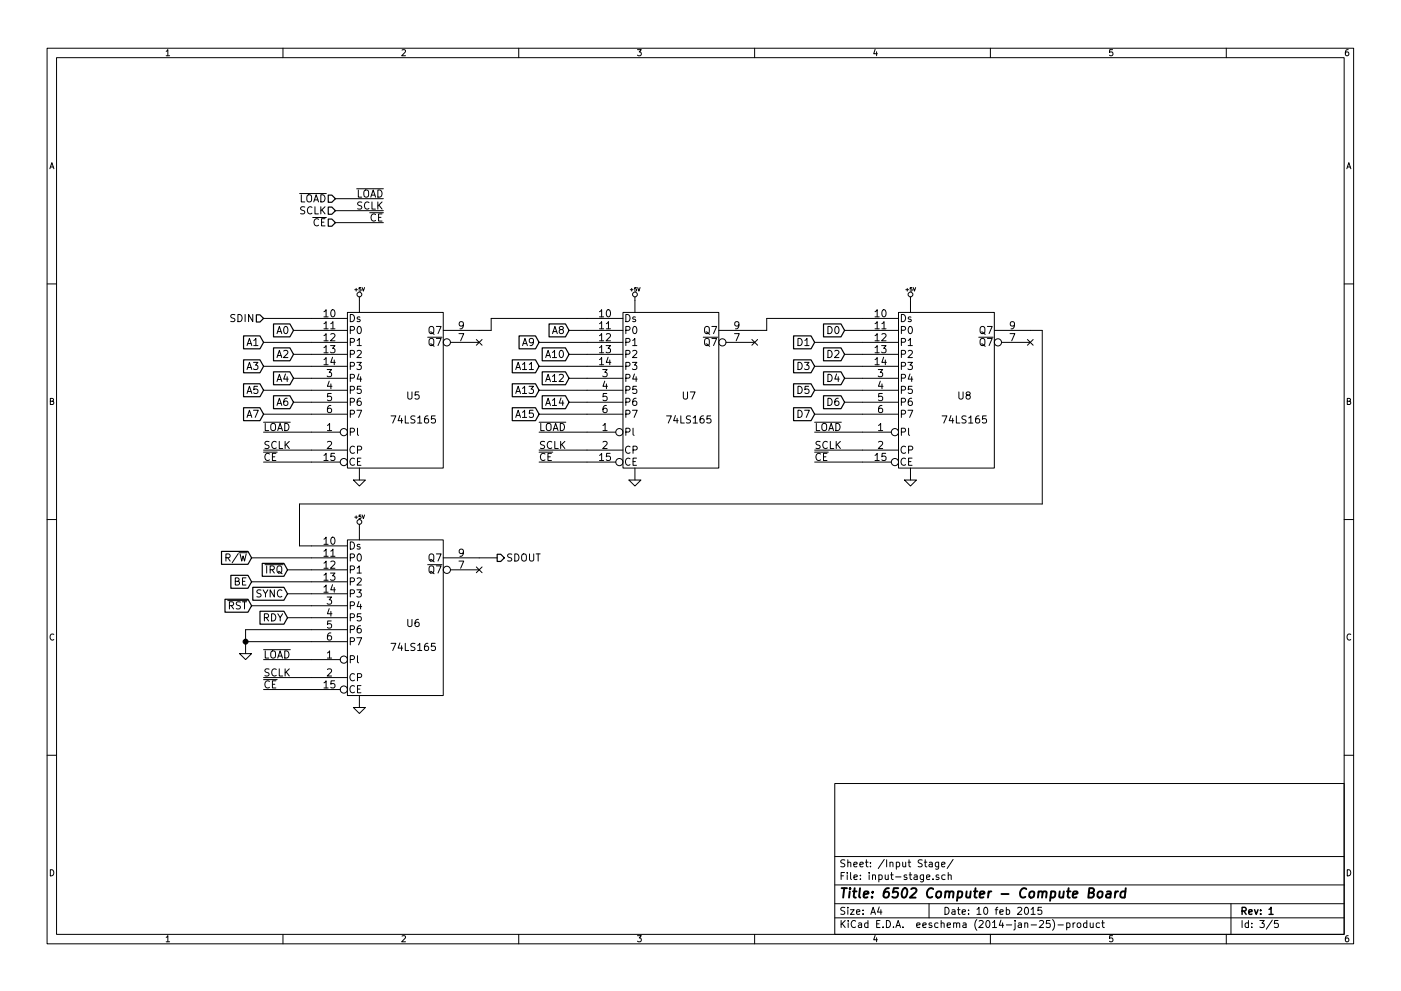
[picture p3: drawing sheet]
EESchema Schematic File Version 2
LIBS:power
LIBS:device
LIBS:transistors
LIBS:conn
LIBS:linear
LIBS:regul
LIBS:74xx
LIBS:cmos4000
LIBS:adc-dac
LIBS:memory
LIBS:xilinx
LIBS:special
LIBS:microcontrollers
LIBS:dsp
LIBS:microchip
LIBS:analog_switches
LIBS:motorola
LIBS:texas
LIBS:intel
LIBS:audio
LIBS:interface
LIBS:digital-audio
LIBS:philips
LIBS:display
LIBS:cypress
LIBS:siliconi
LIBS:opto
LIBS:atmel
LIBS:contrib
LIBS:valves
LIBS:IC_raspberry
LIBS:IHE
LIBS:w_logic
LIBS:monitor-board-cache
EELAYER 24 0
EELAYER END
$Descr A4 11693 8268
encoding utf-8
Sheet 3 5
Title "6502 Computer - Compute Board"
Date "10 feb 2015"
Rev "1"
Comp ""
Comment1 ""
Comment2 ""
Comment3 ""
Comment4 ""
$EndDescr
Text GLabel 2400 4950 0    60   Input ~ 0
SYNC
Text GLabel 2100 4650 0    60   Input ~ 0
R/~W
Text GLabel 2400 4750 0    60   Input ~ 0
~IRQ
Text GLabel 2100 4850 0    60   Input ~ 0
BE
Wire Wire Line
	2400 4950 2600 4950
Wire Wire Line
	2100 4650 2600 4650
Wire Wire Line
	2400 4750 2600 4750
Wire Wire Line
	2100 4850 2600 4850
Text GLabel 2100 5050 0    60   Input ~ 0
~RST
Wire Wire Line
	2100 5050 2600 5050
$Comp
L 74LS165 U7
U 1 1
P 5600 3250
F 0 "U7" H 5750 3200 60  0000 C CNN
F 1 "74LS165" H 5750 3000 60  0000 C CNN
F 2 "~" H 5600 3250 60  0000 C CNN
F 3 "~" H 5600 3250 60  0000 C CNN
	1    5600 3250
	1    0    0    -1  
$EndComp
$Comp
L 74LS165 U8
U 1 1
P 7900 3250
F 0 "U8" H 8050 3200 60  0000 C CNN
F 1 "74LS165" H 8050 3000 60  0000 C CNN
F 2 "~" H 7900 3250 60  0000 C CNN
F 3 "~" H 7900 3250 60  0000 C CNN
	1    7900 3250
	1    0    0    -1  
$EndComp
$Comp
L 74LS165 U5
U 1 1
P 3300 3250
F 0 "U5" H 3450 3200 60  0000 C CNN
F 1 "74LS165" H 3450 3000 60  0000 C CNN
F 2 "~" H 3300 3250 60  0000 C CNN
F 3 "~" H 3300 3250 60  0000 C CNN
	1    3300 3250
	1    0    0    -1  
$EndComp
Wire Wire Line
	4000 2750 4100 2750
Wire Wire Line
	4100 2750 4100 2650
Wire Wire Line
	4100 2650 4900 2650
Wire Wire Line
	6300 2750 6400 2750
Wire Wire Line
	6400 2750 6400 2650
Wire Wire Line
	6400 2650 7200 2650
NoConn ~ 4000 2850
NoConn ~ 6300 2850
NoConn ~ 8600 2850
Wire Wire Line
	4150 4650 4000 4650
Text Label 2200 3600 0    60   ~ 0
~LOAD
Wire Wire Line
	2200 3600 2600 3600
Text Label 2200 3750 0    60   ~ 0
SCLK
Wire Wire Line
	2200 3750 2600 3750
Text Label 2200 3850 0    60   ~ 0
~CE
Wire Wire Line
	2200 3850 2600 3850
$Comp
L GND #PWR32
U 1 1
P 3000 4000
F 0 "#PWR32" H 3000 4000 30  0001 C CNN
F 1 "GND" H 3000 3930 30  0001 C CNN
F 2 "" H 3000 4000 60  0000 C CNN
F 3 "" H 3000 4000 60  0000 C CNN
	1    3000 4000
	1    0    0    -1  
$EndComp
$Comp
L +5V #PWR31
U 1 1
P 3000 2500
F 0 "#PWR31" H 3000 2590 20  0001 C CNN
F 1 "+5V" H 3000 2590 30  0000 C CNN
F 2 "" H 3000 2500 60  0000 C CNN
F 3 "" H 3000 2500 60  0000 C CNN
	1    3000 2500
	1    0    0    -1  
$EndComp
$Comp
L +5V #PWR35
U 1 1
P 5300 2500
F 0 "#PWR35" H 5300 2590 20  0001 C CNN
F 1 "+5V" H 5300 2590 30  0000 C CNN
F 2 "" H 5300 2500 60  0000 C CNN
F 3 "" H 5300 2500 60  0000 C CNN
	1    5300 2500
	1    0    0    -1  
$EndComp
$Comp
L +5V #PWR37
U 1 1
P 7600 2500
F 0 "#PWR37" H 7600 2590 20  0001 C CNN
F 1 "+5V" H 7600 2590 30  0000 C CNN
F 2 "" H 7600 2500 60  0000 C CNN
F 3 "" H 7600 2500 60  0000 C CNN
	1    7600 2500
	1    0    0    -1  
$EndComp
$Comp
L GND #PWR36
U 1 1
P 5300 4000
F 0 "#PWR36" H 5300 4000 30  0001 C CNN
F 1 "GND" H 5300 3930 30  0001 C CNN
F 2 "" H 5300 4000 60  0000 C CNN
F 3 "" H 5300 4000 60  0000 C CNN
	1    5300 4000
	1    0    0    -1  
$EndComp
$Comp
L GND #PWR38
U 1 1
P 7600 4000
F 0 "#PWR38" H 7600 4000 30  0001 C CNN
F 1 "GND" H 7600 3930 30  0001 C CNN
F 2 "" H 7600 4000 60  0000 C CNN
F 3 "" H 7600 4000 60  0000 C CNN
	1    7600 4000
	1    0    0    -1  
$EndComp
Wire Wire Line
	7600 3900 7600 4000
Wire Wire Line
	5300 3900 5300 4000
Wire Wire Line
	3000 3900 3000 4000
Wire Wire Line
	3000 2500 3000 2600
Wire Wire Line
	5300 2500 5300 2600
Wire Wire Line
	7600 2500 7600 2600
$Comp
L 74LS165 U6
U 1 1
P 3300 5150
F 0 "U6" H 3450 5100 60  0000 C CNN
F 1 "74LS165" H 3450 4900 60  0000 C CNN
F 2 "~" H 3300 5150 60  0000 C CNN
F 3 "~" H 3300 5150 60  0000 C CNN
	1    3300 5150
	1    0    0    -1  
$EndComp
$Comp
L +5V #PWR33
U 1 1
P 3000 4400
F 0 "#PWR33" H 3000 4490 20  0001 C CNN
F 1 "+5V" H 3000 4490 30  0000 C CNN
F 2 "" H 3000 4400 60  0000 C CNN
F 3 "" H 3000 4400 60  0000 C CNN
	1    3000 4400
	1    0    0    -1  
$EndComp
$Comp
L GND #PWR34
U 1 1
P 3000 5900
F 0 "#PWR34" H 3000 5900 30  0001 C CNN
F 1 "GND" H 3000 5830 30  0001 C CNN
F 2 "" H 3000 5900 60  0000 C CNN
F 3 "" H 3000 5900 60  0000 C CNN
	1    3000 5900
	1    0    0    -1  
$EndComp
Wire Wire Line
	3000 5800 3000 5900
Wire Wire Line
	3000 4400 3000 4500
Wire Wire Line
	8600 2750 8700 2750
Wire Wire Line
	8700 2750 8700 4200
Wire Wire Line
	8700 4200 2500 4200
Wire Wire Line
	2500 4200 2500 4550
Wire Wire Line
	2500 4550 2600 4550
NoConn ~ 4000 4750
Text HLabel 2800 1850 0    60   Input ~ 0
~CE
Text HLabel 2200 2650 0    60   Input ~ 0
SDIN
Text HLabel 4150 4650 2    60   Output ~ 0
SDOUT
Wire Wire Line
	2200 2650 2600 2650
Text Label 4500 3600 0    60   ~ 0
~LOAD
Wire Wire Line
	4500 3600 4900 3600
Text Label 4500 3750 0    60   ~ 0
SCLK
Wire Wire Line
	4500 3750 4900 3750
Text Label 4500 3850 0    60   ~ 0
~CE
Wire Wire Line
	4500 3850 4900 3850
Text Label 6800 3600 0    60   ~ 0
~LOAD
Wire Wire Line
	6800 3600 7200 3600
Text Label 6800 3750 0    60   ~ 0
SCLK
Wire Wire Line
	6800 3750 7200 3750
Text Label 6800 3850 0    60   ~ 0
~CE
Wire Wire Line
	6800 3850 7200 3850
Text Label 2200 5500 0    60   ~ 0
~LOAD
Wire Wire Line
	2200 5500 2600 5500
Text Label 2200 5650 0    60   ~ 0
SCLK
Wire Wire Line
	2200 5650 2600 5650
Text Label 2200 5750 0    60   ~ 0
~CE
Wire Wire Line
	2200 5750 2600 5750
Text Label 3200 1650 2    60   ~ 0
~LOAD
Wire Wire Line
	3200 1650 2800 1650
Text Label 3200 1750 2    60   ~ 0
SCLK
Wire Wire Line
	3200 1750 2800 1750
Text Label 3200 1850 2    60   ~ 0
~CE
Wire Wire Line
	3200 1850 2800 1850
Text HLabel 2800 1750 0    60   Input ~ 0
SCLK
Text HLabel 2800 1650 0    60   Input ~ 0
~LOAD
Wire Wire Line
	7200 2750 7050 2750
Wire Wire Line
	6800 2850 7200 2850
Wire Wire Line
	7200 2950 7050 2950
Wire Wire Line
	6800 3050 7200 3050
Wire Wire Line
	7200 3150 7050 3150
Wire Wire Line
	6800 3250 7200 3250
Wire Wire Line
	7200 3350 7050 3350
Wire Wire Line
	6800 3450 7200 3450
Wire Wire Line
	2450 2750 2600 2750
Wire Wire Line
	2600 2850 2200 2850
Wire Wire Line
	2450 2950 2600 2950
Wire Wire Line
	2600 3050 2200 3050
Wire Wire Line
	2450 3150 2600 3150
Wire Wire Line
	2600 3250 2200 3250
Wire Wire Line
	2450 3350 2600 3350
Wire Wire Line
	2600 3450 2200 3450
Wire Wire Line
	4900 2850 4500 2850
Wire Wire Line
	4500 3250 4900 3250
Wire Wire Line
	4900 2750 4750 2750
Wire Wire Line
	4750 3150 4900 3150
Wire Wire Line
	4750 2950 4900 2950
Wire Wire Line
	4900 3050 4500 3050
Wire Wire Line
	4750 3350 4900 3350
Wire Wire Line
	4900 3450 4500 3450
Text GLabel 7050 2750 0    60   Input ~ 0
D0
Text GLabel 6800 2850 0    60   Input ~ 0
D1
Text GLabel 7050 2950 0    60   Input ~ 0
D2
Text GLabel 6800 3050 0    60   Input ~ 0
D3
Text GLabel 6800 3450 0    60   Input ~ 0
D7
Text GLabel 7050 3350 0    60   Input ~ 0
D6
Text GLabel 6800 3250 0    60   Input ~ 0
D5
Text GLabel 7050 3150 0    60   Input ~ 0
D4
Text GLabel 2200 3450 0    60   Input ~ 0
A7
Text GLabel 2450 3350 0    60   Input ~ 0
A6
Text GLabel 2200 3250 0    60   Input ~ 0
A5
Text GLabel 2450 3150 0    60   Input ~ 0
A4
Text GLabel 2200 3050 0    60   Input ~ 0
A3
Text GLabel 2450 2950 0    60   Input ~ 0
A2
Text GLabel 2200 2850 0    60   Input ~ 0
A1
Text GLabel 2450 2750 0    60   Input ~ 0
A0
Text GLabel 4500 3450 0    60   Input ~ 0
A15
Text GLabel 4750 3350 0    60   Input ~ 0
A14
Text GLabel 4500 3250 0    60   Input ~ 0
A13
Text GLabel 4750 3150 0    60   Input ~ 0
A12
Text GLabel 4500 3050 0    60   Input ~ 0
A11
Text GLabel 4750 2950 0    60   Input ~ 0
A10
Text GLabel 4500 2850 0    60   Input ~ 0
A9
Text GLabel 4750 2750 0    60   Input ~ 0
A8
Text GLabel 2400 5150 0    60   Input ~ 0
RDY
Wire Wire Line
	2400 5150 2600 5150
$Comp
L GND #PWR30
U 1 1
P 2050 5450
F 0 "#PWR30" H 2050 5450 30  0001 C CNN
F 1 "GND" H 2050 5380 30  0001 C CNN
F 2 "" H 2050 5450 60  0000 C CNN
F 3 "" H 2050 5450 60  0000 C CNN
	1    2050 5450
	1    0    0    -1  
$EndComp
Wire Wire Line
	2600 5350 2050 5350
Wire Wire Line
	2050 5250 2050 5450
Wire Wire Line
	2600 5250 2050 5250
Connection ~ 2050 5350
$EndSCHEMATC
